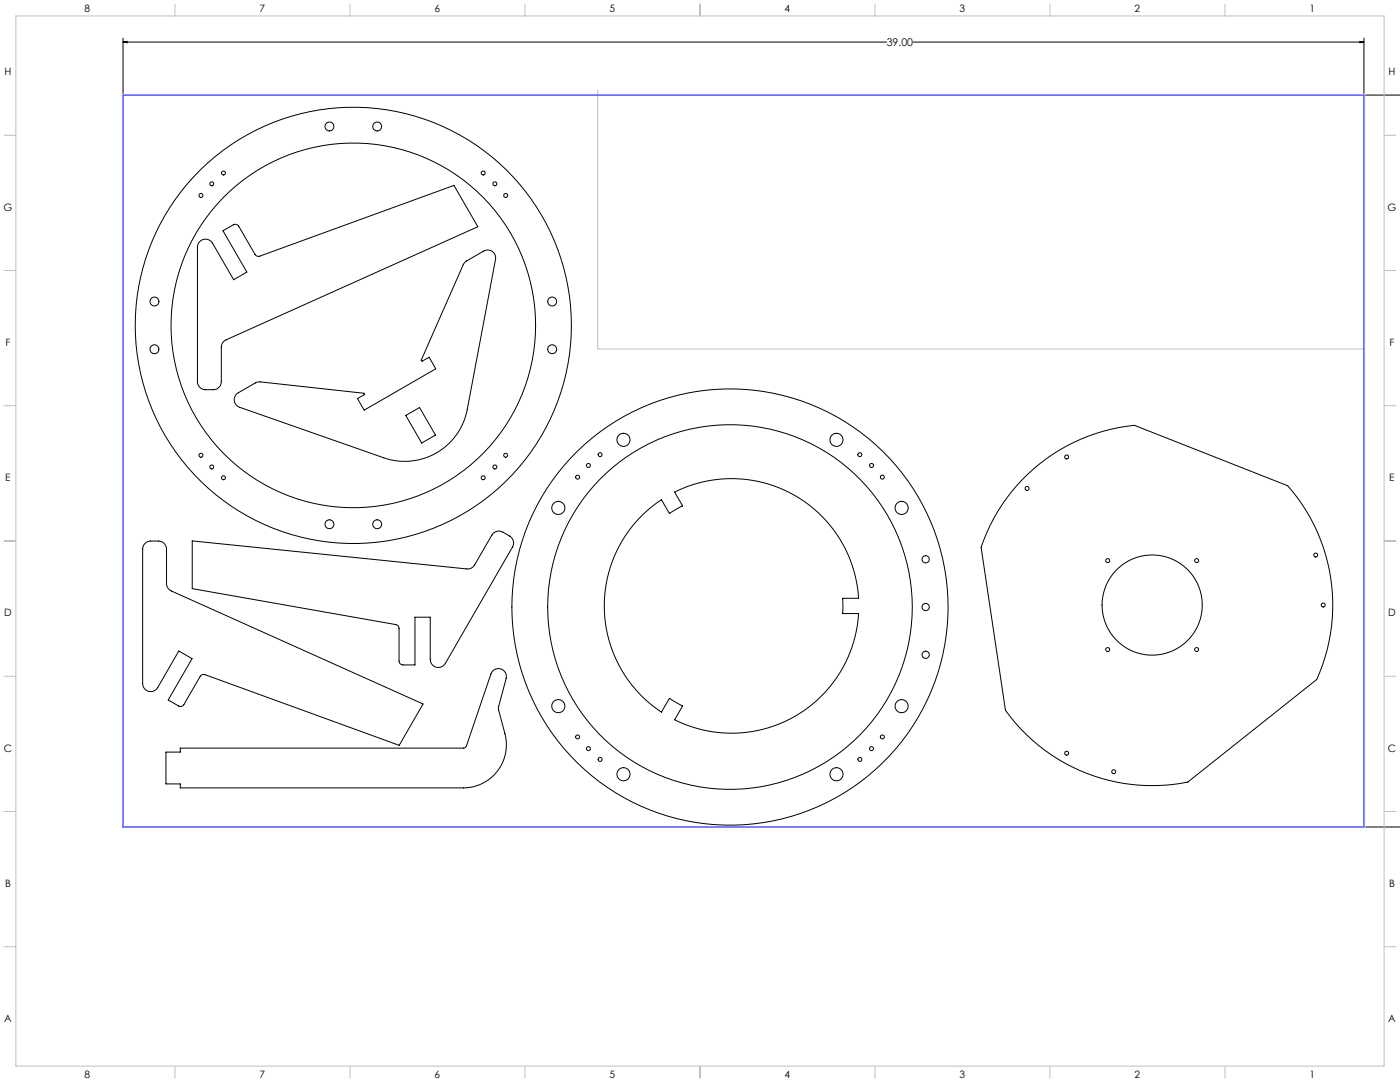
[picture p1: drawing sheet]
<svg xmlns="http://www.w3.org/2000/svg" width="1118mm" height="864mm" viewBox="0 0 1118 864" stroke-linecap="round" stroke-linejoin="round" font-family="sans-serif">
<g fill="none" stroke="#000" stroke-width=".8">
<path d="M98 34l4-1v1zM98 30v45M98 34h610M729 34h360M1086 33l3 1h-3zM1089 30v45M1090 76h28M160 192a6 6 0 0 1 10 2l17 29 10-6-19-33 8-5a3 3 0 0 1 5 2l13 22a3 3 0 0 0 3 1l155-56 19 33-201 90a7 7 0 0 0-3 6v28a6 6 0 0 1-7 6h-6a6 6 0 0 1-6-6v-108v-2zM189 314l15-8 3-1 83 9 1 1-6 3 6 9 57-33-5-9-6 3-1-1 34-76 2-3 14-8a6 6 0 0 1 7 1 6 6 0 0 1 3 6l-23 120a51 51 0 0 1-67 38l-115-40a6 6 0 0 1-2-11zM324 332l11-7 13 22-11 7zM816 383a144 144 0 0 1 90-44l122 49a144 144 0 0 1 23 154l-103 82a144 144 0 0 1-145-57l-20-130a144 144 0 0 1 33-54zM514 410l7-6 7-5 6 11 11-6-6-11a102 102 0 0 1 146 85h-12v12h12a102 102 0 0 1-146 84l6-11-11-6-6 11a102 102 0 0 1-14-158z"/>
<path d="M116 433l3-1h7a6 6 0 0 1 7 6v28a6 6 0 0 0 4 6l201 90-19 33-155-57a3 3 0 0 0-4 2l-13 22a3 3 0 0 1-4 1l-9-4 19-33-10-6-17 29a6 6 0 0 1-7 3 6 6 0 0 1-5-6v-108l1-3zM153 432l220 22a6 6 0 0 0 6-3l14-24a6 6 0 0 1 8-2l6 3a6 6 0 0 1 2 9l-54 93a6 6 0 0 1-7 3 6 6 0 0 1-5-7v-33h-12v38h-9a3 3 0 0 1-3-3v-26a3 3 0 0 0-3-3l-163-29zM132 600h12v-3h226l2-2 20-57a6 6 0 0 1 8-4 6 6 0 0 1 4 8l-6 23 5 21a34 34 0 0 1-33 43h-226v-3h-12zM1090 660h28"/>
<circle cx="263" cy="101" r="4"/>
<circle cx="301" cy="101" r="4"/>
<circle cx="178" cy="138" r="1.6"/>
<circle cx="386" cy="138" r="1.6"/>
<circle cx="160" cy="156" r="1.6"/>
<circle cx="169" cy="147" r="1.6"/>
<circle cx="395" cy="147" r="1.6"/>
<circle cx="404" cy="156" r="1.6"/>
<circle cx="123" cy="241" r="4"/>
<circle cx="282" cy="260" r="146"/>
<circle cx="282" cy="260" r="174"/>
<circle cx="441" cy="241" r="4"/>
<circle cx="123" cy="279" r="4"/>
<circle cx="441" cy="279" r="4"/>
<circle cx="498" cy="351" r="5"/>
<circle cx="668" cy="351" r="5"/>
<circle cx="160" cy="363" r="1.6"/>
<circle cx="169" cy="373" r="1.6"/>
<circle cx="395" cy="373" r="1.6"/>
<circle cx="404" cy="363" r="1.6"/>
<circle cx="470" cy="372" r="1.6"/>
<circle cx="479" cy="363" r="1.6"/>
<circle cx="686" cy="363" r="1.6"/>
<circle cx="696" cy="372" r="1.6"/>
<circle cx="852" cy="365" r="1.6"/>
<circle cx="178" cy="381" r="1.6"/>
<circle cx="386" cy="381" r="1.6"/>
<circle cx="461" cy="381" r="1.6"/>
<circle cx="704" cy="381" r="1.6"/>
<circle cx="820" cy="390" r="1.6"/>
<circle cx="263" cy="418" r="4"/>
<circle cx="301" cy="418" r="4"/>
<circle cx="446" cy="405" r="5"/>
<circle cx="720" cy="405" r="5"/>
<circle cx="739" cy="446" r="2.9"/>
<circle cx="884" cy="447" r="1.6"/>
<circle cx="955" cy="447" r="1.6"/>
<circle cx="1050" cy="443" r="1.6"/>
<circle cx="583" cy="485" r="146"/>
<circle cx="583" cy="485" r="174"/>
<circle cx="739" cy="485" r="2.9"/>
<circle cx="920" cy="483" r="40"/>
<circle cx="1056" cy="483" r="1.6"/>
<circle cx="884" cy="518" r="1.6"/>
<circle cx="955" cy="518" r="1.6"/>
<circle cx="739" cy="523" r="2.9"/>
<circle cx="446" cy="564" r="5"/>
<circle cx="720" cy="564" r="5"/>
<circle cx="461" cy="588" r="1.6"/>
<circle cx="470" cy="598" r="1.6"/>
<circle cx="696" cy="598" r="1.6"/>
<circle cx="704" cy="588" r="1.6"/>
<circle cx="479" cy="606" r="1.6"/>
<circle cx="498" cy="618" r="5"/>
<circle cx="668" cy="618" r="5"/>
<circle cx="686" cy="606" r="1.6"/>
<circle cx="852" cy="601" r="1.6"/>
<circle cx="889" cy="616" r="1.6"/>
</g>
<g fill="none" stroke="#c0c0c0" stroke-width=".8">
<path d="M13 13h1092v838h-1092zM140 3v10M279 3v10M419 3v10M559 3v10M698 3v10M838 3v10M978 3v10M477 72v207h612M3 108h10M1105 108h9M3 216h10"/>
<path d="M1105 216h9M3 324h10M1105 324h9M3 432h10M1105 432h9M3 540h10M1105 540h9M3 648h10M1105 648h9M3 756h10M1105 756h9M140 851v9"/>
<path d="M279 851v9M419 851v9M559 851v9M698 851v9M838 851v9M978 851v9"/>
</g>
<path d="M98 76h991v584h-991z" fill="none" stroke="#00f" stroke-width=".8"/>
<path d="M1118 657v3zM1118 76v3zM98 34l4-1v1zM1086 33l3 1h-3z" fill="#000"/>
<text font-size="8.5" x="708" y="37">39.00</text>
<g font-size="8.1">
<text x="68" y="9">8</text>
<text x="207" y="9">7</text>
<text x="347" y="9">6</text>
<text x="487" y="9">5</text>
<text x="626" y="9">4</text>
<text x="766" y="9">3</text>
<text x="906" y="9">2</text>
<text x="1045" y="9">1</text>
<text x="4" y="60">H</text>
<text x="1108" y="60">H</text>
<text x="3" y="168">G</text>
<text x="1108" y="168">G</text>
<text x="4" y="276">F</text>
<text x="1109" y="276">F</text>
<text x="4" y="384">E</text>
<text x="1109" y="384">E</text>
<text x="3" y="492">D</text>
<text x="1108" y="492">D</text>
<text x="3" y="600">C</text>
<text x="1108" y="600">C</text>
<text x="4" y="708">B</text>
<text x="1109" y="708">B</text>
<text x="3" y="816">A</text>
<text x="1108" y="816">A</text>
<text x="68" y="860">8</text>
<text x="207" y="860">7</text>
<text x="347" y="860">6</text>
<text x="487" y="860">5</text>
<text x="626" y="860">4</text>
<text x="766" y="860">3</text>
<text x="906" y="860">2</text>
<text x="1045" y="860">1</text>
</g>
</svg>
